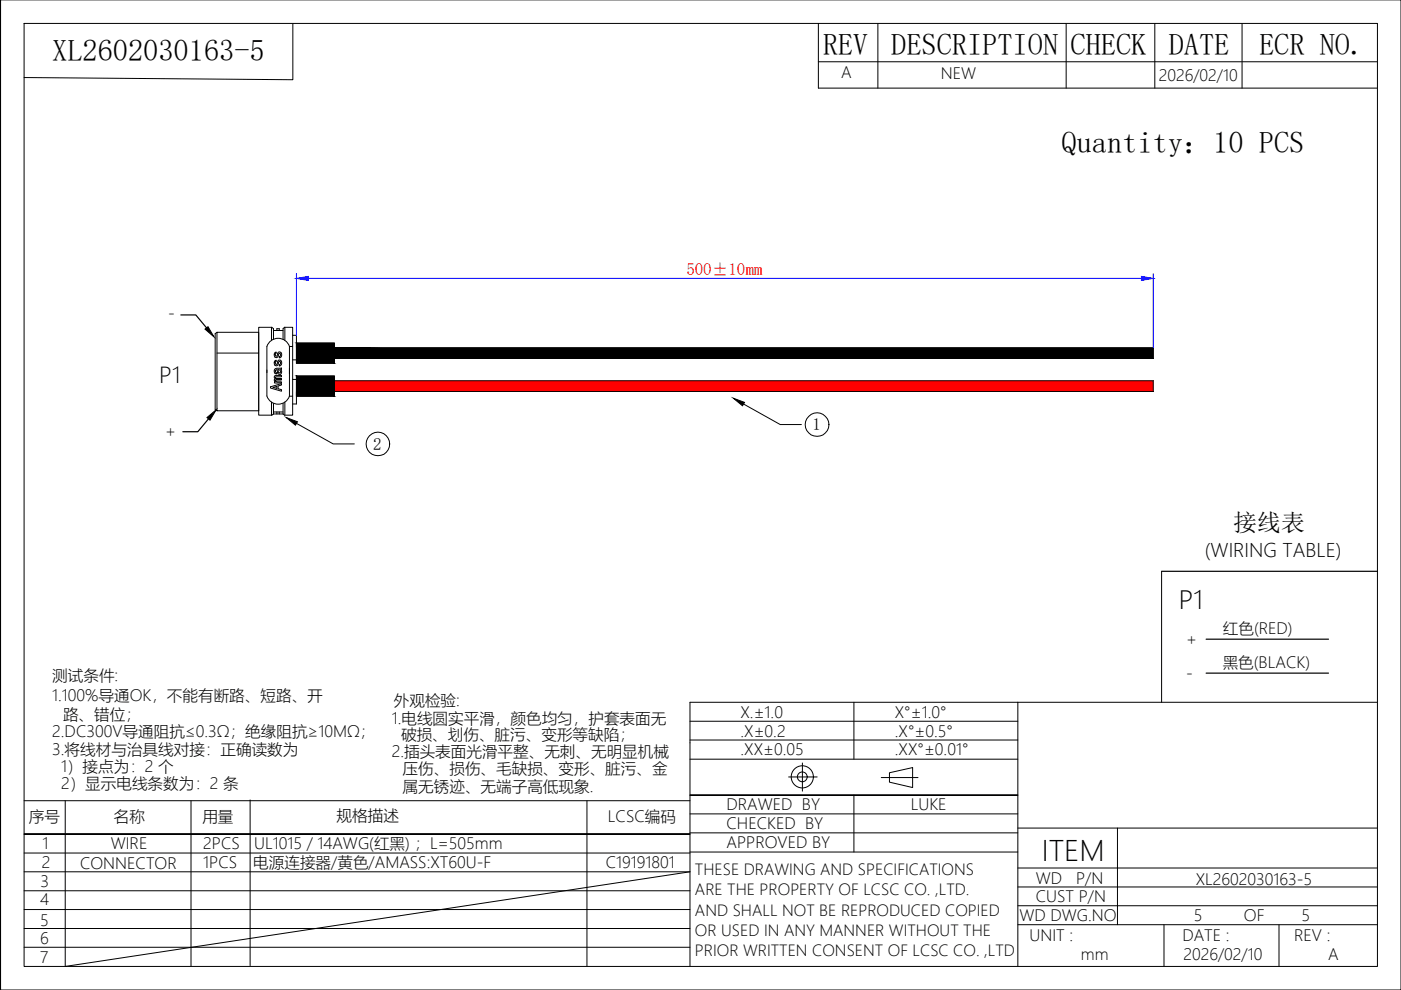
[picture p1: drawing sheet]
<svg xmlns="http://www.w3.org/2000/svg" width="297mm" height="210mm" viewBox="0 0 297 210" stroke-linecap="round" stroke-linejoin="round" font-family="sans-serif">
<!-- layer: 0 -->
<g fill="none" stroke="#000" stroke-width=".21">
<path d="M.1 0v209.9h296.9v-209.9h-296.9v209.9M5.1 5h286.9v199.9h-286.9zM62.1 5v11.9l-57-.5M173.5 13.1h118.5M173.5 5v13.7h118.5M186.1 5v13.7M226 5v13.7M244.8 5v13.7M263.3 5v13.7M246.3 121.1v27.8M146.3 156.9h69.5M146.3 152.9h69.5"/>
<path d="M181 148.9v12.1M215.8 148.9v56M292 148.9h-145.7v56M5.1 169.8h141.2M13.8 169.8v35.1M40.5 169.8v35.1M53 169.6v35.1M124.4 169.8v35.1M146.3 176.8h-141.2h141.2M146.3 176.6h69.5M146.3 172.6h69.5M146.3 161h69.5"/>
<path d="M167.2 164.7h6.1M170.1 161.8v5.9M181 168.6v12.1M186.8 164.9h7.8M188.6 163.8l4.9-1.1v4.3l-4.9-1.2zM215.8 168.6h-69.5h69.5M215.8 175.6h76.2M236.9 175.6v20.5M5.1 196.9h141.2M5.1 192.8h141.2M5.1 188.9h141.2M5.1 184.8h141.2"/>
<path d="M5.1 180.9h141.2M146.3 180.7h69.5M215.8 196.1h76.2M215.8 192h76.2M215.8 188.1h76.2M215.8 184h76.2M246.8 196.1v8.8M271.2 196.1v8.8M5.1 200.8h141.2"/>
<circle cx="170.1" cy="164.7" r="2.35"/>
<circle cx="170.1" cy="164.7" r="1.04"/>
</g>
<path d="M246.3 121.1h45.7M255.7 135.5h26M255.7 142.7h26" fill="none" stroke="#000" stroke-width=".25"/>
<!-- layer: 1 -->
<g fill="none" stroke="#000" stroke-width=".21">
<path d="M46 70.5h8.8v16.6h-8.8zM46 70.5l-.4 .3v16l.4 .3M46 74.9h8.8M57.6 69.4v2.8M58 71.9v-2.2l-.4-.3h-2.8v18.6h2.8l.4-.2M58 70.1h2M58.2 79.7l1.5-.1v.3h-1.3v.1l.2 .3h1.1v.2h-1.1l-.2 .2 .4 .3h.9v.2h-1.5v-.2h.2l-.2-.4 .2-.3-.2-.3zM58.3 78.2l1.4-.2v.3l-.2 .1a.53 .53 0 0 1 .3 .7 .53 .53 0 0 1-.7 .3 .53 .53 0 0 1-.3-.7l-.1-.3a.33 .33 0 0 0-.3 .3 .33 .33 0 0 0 .2 .3v.3a.63 .63 0 0 1-.3-1.1zM58.3 76.5l.3-.1-.2 .5v.3h.3a.94 .94 0 0 1 .6-.9 .66 .66 0 0 1 .4 .7 .66 .66 0 0 1-.5 .6v-.3a.4 .4 0 0 0 .3-.3 .4 .4 0 0 0-.2-.4l-.2 .1a.63 .63 0 0 1-.2 .6 .63 .63 0 0 1-.6 .1l-.1-.3zM58.3 74.8l.3-.2v.3a.31 .31 0 0 0-.2 .4 .31 .31 0 0 0 .3 .2 .62 .62 0 0 1 .2-.6 .62 .62 0 0 1 .6-.2l.1 .1a.67 .67 0 0 1-.4 1.1v-.3a.32 .32 0 0 0 .3-.4 .32 .32 0 0 0-.4-.3 .63 .63 0 0 1-.2 .7 .63 .63 0 0 1-.6 .1l-.1-.3zM58.7 70.1v-.4h.5v.4M58.9 78.4h.3a.38 .38 0 0 1 .3 .3 .38 .38 0 0 1-.2 .4l-.3-.1z"/>
<path d="M60 71.9v-2.2l.3-.3h1.7v18.6h-1.7l-.3-.2M60.4 69.4v2.8M61.4 73.4a2.52 2.52 0 0 0-2.4-1.7 2.52 2.52 0 0 0-2.4 1.8v10.5a2.52 2.52 0 0 0 2.4 1.7 2.52 2.52 0 0 0 2.4-1.7M61.4 73.5v10.5h.6M61.4 73.5h.6M62 71.1h.9v2.5h3.5v2.7h-4.4M62.9 72.7h8v4.3h-8zM62.9 79.7h8v4.3h-8zM70.9 73.8h173.6v2.2h-173.6M57.3 82l2.4-.7v.3l-.7 .2v.6l.7 .2v.3l-2.4-.6zM57.6 85.3v2.7M57.9 82.1l.8-.2v.5z"/>
<path d="M58 87.8h2M58 87.3h2M58 85.5v2.3M58.7 87.3v.5M59.2 87.3v.5M60 85.5v2.3M60.4 85.3v2.7M62 80.4h4.4v2.7h-3.5v2.6h-.9M62.9 89.8l7.7 4.3h4.5M70.9 80.7h173.6v2.3h-173.6M157.6 85.7l7.8 4.3h4.5M146.3 184.8l-132.5 20.1"/>
<circle cx="80.1" cy="94.1" r="2.5"/>
<circle cx="173.2" cy="90" r="2.51"/>
</g>
<g fill="#000" stroke="#000" stroke-width=".21">
<path d="M60.7 88.5l2.4 .9-.5 .7zM155.5 84.4l2.3 .9-.4 .7z"/>
<path d="M62.9 72.7l8 4.3v-4.3zM62.9 72.7l8 4.3h-8z"/>
<path d="M62.9 79.7l8 4.3v-4.3zM62.9 79.7l8 4.3h-8z"/>
<path d="M70.9 73.8l173.6 2.2v-2.2zM70.9 73.8l173.6 2.2h-173.6z"/>
</g>
<path d="M70.9 80.7l173.6 2.3v-2.3zM70.9 80.7l173.6 2.3h-173.6z" fill="#f00" stroke="#f00" stroke-width=".21"/>
<!-- layer: 0 -->
<path d="M43.5 69.8l.6-.5 1.3 2.1zM43.9 88.5l1.9-1.6-1.3 2.2z" fill="#000" stroke="#000" stroke-width=".21"/>
<path d="M38.3 66.8h3.2l2.3 2.7M44.2 88.8l-2.3 2.7h-3.1" fill="none" stroke="#000" stroke-width=".25"/>
<!-- layer: 1 -->
<path d="M62.9 58v13.1M65.3 59h176.7M244.5 58v15.8" fill="none" stroke="#00f" stroke-width=".21"/>
<g fill="#00f" stroke="#00f" stroke-width=".21">
<path d="M62.9 59l2.4-.4v.9z"/>
<path d="M242 58.6l2.5 .4-2.5 .5z"/>
</g>
<g font-size="6.4">
<text x="174.4" y="11.7">REV</text>
<text x="189" y="11.7">DESCRIPTION</text>
<text x="227" y="11.7">CHECK</text>
<text x="247.8" y="11.7">DATE</text>
<text x="266.9" y="11.7">ECR NO.</text>
<text x="11.1" y="12.9">XL2602030163-5</text>
<text x="225.1" y="32.4">Quantity：10 PCS</text>
</g>
<text font-size="5.9" x="220.9" y="182.5">ITEM</text>
<text font-size="5.3" x="249.9" y="129.2">P1</text>
<text font-size="5.1" x="261.5" y="112.7">接线表</text>
<text font-size="4.6" x="33.8" y="81.1">P1</text>
<text font-size="4" x="255.5" y="118.2">(WIRING TABLE)</text>
<text font-size="3.6" fill="#f00" x="145.5" y="58.4">500±10mm</text>
<g font-size="3.6">
<text x="79.1" y="95.3">2</text>
<text x="172.2" y="91.2">1</text>
</g>
<g font-size="3.3">
<text x="178.3" y="16.4">A</text>
<text x="199.5" y="16.7">NEW</text>
<text x="245.7" y="17.2">2026/02/10</text>
<text x="35.7" y="67.5">-</text>
<text x="35" y="92.7">+</text>
<text x="251.5" y="136.8">+</text>
<text x="259.3" y="134.4">红色(RED)</text>
<text x="251.5" y="144">-</text>
<text x="259.2" y="141.6">黑色(BLACK)</text>
<text x="11.1" y="144.3">测试条件:</text>
<text x="11.1" y="148.7">1.100%导通OK，不能有断路、短路、开</text>
<text x="83.5" y="149.6">外观检验:</text>
<text x="13.4" y="152.6">路、错位；</text>
<text x="83" y="153.5">1.电线圆实平滑，颜色均匀，护套表面无</text>
<text x="157" y="152.2">X.±1.0</text>
<text x="189.7" y="152.2">X°±1.0°</text>
<text x="11.1" y="156.3">2.DC300V导通阻抗≤0.3Ω；绝缘阻抗≥10MΩ；</text>
<text x="11.1" y="160.1">3.将线材与治具线对接：正确读数为</text>
<text x="83" y="160.5">2.插头表面光滑平整、无刺、无明显机械</text>
<text x="85" y="156.8">破损、划伤、脏污、变形等缺陷；</text>
<text x="157" y="156.2">.X±0.2</text>
<text x="157" y="160.1">.XX±0.05</text>
<text x="189.7" y="156.2">.X°±0.5°</text>
<text x="189.7" y="160.1">.XX°±0.01°</text>
<text x="12.9" y="163.7">1）接点为：2 个</text>
<text x="12.9" y="167.3">2）显示电线条数为：2 条</text>
<text x="85.4" y="164">压伤、损伤、毛缺损、变形、脏污、金</text>
<text x="85.4" y="167.8">属无锈迹、无端子高低现象.</text>
<text x="154" y="171.8">DRAWED BY</text>
<text x="193.1" y="171.7">LUKE</text>
<text x="6.1" y="174.3">序号</text>
<text x="9" y="180">1</text>
<text x="23.5" y="179.9">WIRE</text>
<text x="24.2" y="174.3">名称</text>
<text x="42.9" y="174.3">用量</text>
<text x="43.1" y="180">2PCS</text>
<text x="71.4" y="174">规格描述</text>
<text x="128.9" y="174.3">LCSC编码</text>
<text x="154" y="179.7">APPROVED BY</text>
<text x="154" y="175.7">CHECKED BY</text>
<text x="8.9" y="184">2</text>
<text x="17" y="184.2">CONNECTOR</text>
<text x="43.1" y="184">1PCS</text>
<text x="53.7" y="184">电源连接器/黄色/AMASS:XT60U-F</text>
<text x="53.9" y="180.1">UL1015 / 14AWG(红黑) ；L=505mm</text>
<text x="128.4" y="184">C19191801</text>
<text x="8.5" y="191.9">4</text>
<text x="8.6" y="188">3</text>
<text x="219.6" y="187.4">WD</text>
<text x="219.6" y="191.2">CUST P/N</text>
<text x="228.1" y="187.4">P/N</text>
<text x="253.5" y="187.6">XL2602030163-5</text>
<text x="8.5" y="196.2">5</text>
<text x="216.1" y="195.2">WD DWG.NO</text>
<text x="253.1" y="195.3">5</text>
<text x="263.7" y="195.3">OF</text>
<text x="275.9" y="195.3">5</text>
<text x="8.5" y="200.1">6</text>
<text x="218.3" y="199.6">UNIT :</text>
<text x="229.2" y="203.5">mm</text>
<text x="250.7" y="199.6">DATE :</text>
<text x="250.9" y="203.5">2026/02/10</text>
<text x="274.4" y="199.6">REV :</text>
<text x="281.6" y="203.5">A</text>
<text x="8.5" y="204.2">7</text>
</g>
<g font-size="3.2">
<text x="147.3" y="185.4">THESE DRAWING AND SPECIFICATIONS</text>
<text x="147.3" y="189.7">ARE THE PROPERTY OF LCSC CO. ,LTD.</text>
<text x="147.3" y="194.1">AND SHALL NOT BE REPRODUCED COPIED</text>
<text x="147.3" y="198.4">OR USED IN ANY MANNER WITHOUT THE</text>
<text x="147.3" y="202.7">PRIOR WRITTEN CONSENT OF LCSC CO. ,LTD</text>
</g>
</svg>
